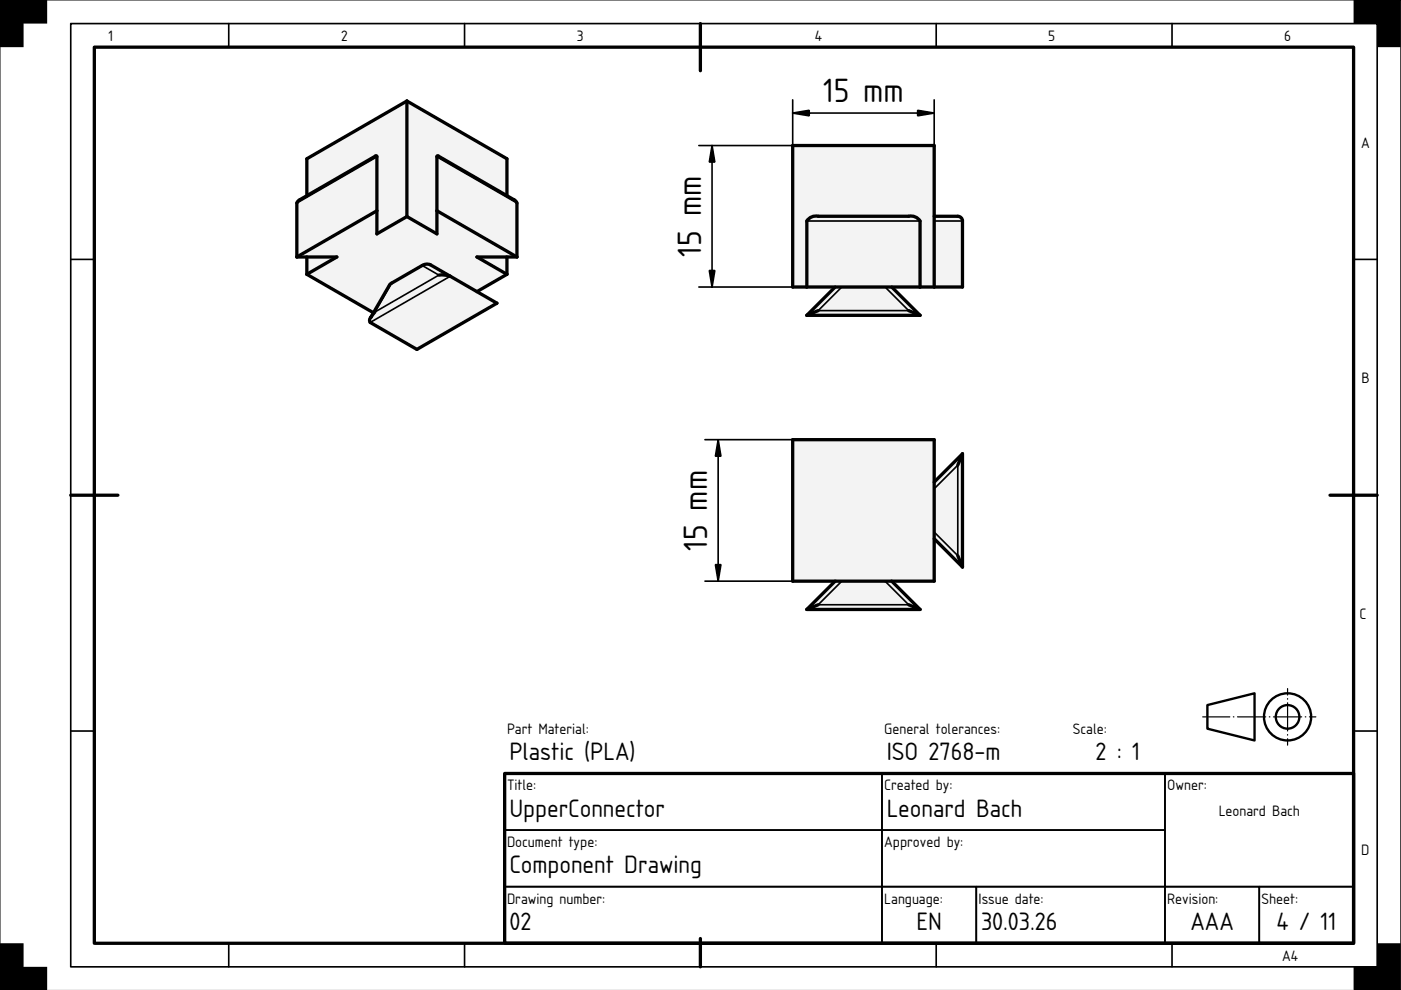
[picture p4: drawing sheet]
<svg xmlns="http://www.w3.org/2000/svg" width="297mm" height="210mm" viewBox="0 0 297 210" stroke-linecap="round" stroke-linejoin="round" font-family="sans-serif">
<path d="M0 0h297v210h-297z" fill="#fff" stroke="#000" stroke-width=".21"/>
<path d="M20 10h267v190h-267zM148.5 5v10M15 105h10M282 105h10M107 164h180v36h-180zM148.5 199v6" fill="none" stroke="#000" stroke-width=".7"/>
<g fill="none" stroke="#000" stroke-width=".35">
<path d="M15 5h277v200h-277zM48.5 5v5M98.5 5v5M198.5 5v5M248.5 5v5M15 55h5M287 55h5M15 155h5M287 155h5M107 164h80v12h-80zM107 176h80v12h-80zM187 176h60v12h-60z"/>
<path d="M187 164h60v12h-60zM247 164h40v24h-40zM48.5 200v5M98.5 200v5M107 188h80v12h-80zM187 188h20v12h-20zM198.5 200v5M207 188h40v12h-40zM247 188h20v12h-20zM248.5 200v5M267 188h20v12h-20z"/>
</g>
<path d="M0 0h10v5h-5v5h-5zM287 0h10v10h-5v-5h-5zM0 200h5v5h5v5h-10zM292 200h5v10h-10v-5h5z" fill="#000"/>
<g fill="none" stroke="#000" stroke-width=".5">
<path d="M256 149.5l10-2.5v10l-10-2.5z"/>
<circle cx="273" cy="152" r="5"/>
<circle cx="273" cy="152" r="2.5"/>
</g>
<path d="M255 152h24" fill="none" stroke="#000" stroke-width=".25" stroke-dasharray="6 .7 .1 .7" stroke-dashoffset=".2"/>
<path d="M273 158v-12" fill="none" stroke="#000" stroke-width=".25" stroke-dasharray="6 .7 .1 .7" stroke-dashoffset="4.6"/>
<g fill="#f1f3f5">
<path d="M168.1 30.9h30v15h5a1 1 0 0 1 1 1v14h-15l6 6h-24l6-6h-9z" fill-rule="evenodd"/>
<path d="M168.1 30.9h30v30h-3v-14a2.26 2.26 0 0 0-2.4-1h-19.2a2.26 2.26 0 0 0-2.4 1v14h-3z" fill-rule="evenodd"/>
<path d="M171.1 46.9h24v14h-24z" fill-rule="evenodd"/>
<path d="M198.1 46.9h6v14h-6z" fill-rule="evenodd"/>
<path d="M173.5 65.9l5-5h9.2l5 5z" fill-rule="evenodd"/>
<path d="M171.4 46.5a2.26 2.26 0 0 1 2.1-.6h19.2a2.26 2.26 0 0 1 2.4 1h-24z" fill-rule="evenodd"/>
<path d="M171.1 66.9l2.4-1h19.2l2.4 1z" fill-rule="evenodd"/>
<path d="M177.1 60.9h1.4l-5 5-2.4 1z" fill-rule="evenodd"/>
<path d="M187.7 60.9h1.4l6 6-2.4-1z" fill-rule="evenodd"/>
<path d="M198.1 45.9h5a1 1 0 0 1 1 1h-6z" fill-rule="evenodd"/>
</g>
<path d="M198.1 45.9h5a1 1 0 0 1 1 1v14h-36v-30h30v30M171.1 60.9v-14a2.26 2.26 0 0 1 2.4-1h19.2a2.26 2.26 0 0 1 2.4 1v14M171.1 66.9h24M173.5 65.9l-2.4 1M177.1 60.9l-6 6M189.1 60.9l6 6M192.7 65.9l2.4 1" fill="none" stroke="#000" stroke-width=".7"/>
<path d="M151 30.9v30M168.1 21.2v9.7h-19.9M168.1 24h30M198.1 21.2v9.7M171.1 46.9h24M198.1 46.9h6M148.2 60.9h19.9M178.5 60.9l-5 5h19.2l-5-5" fill="none" stroke="#000" stroke-width=".35"/>
<path d="M151 30.9l.6 3.5h-1.2zM168.1 24l3.5-.6v1.2zM194.6 23.4l3.5 .6-3.5 .6zM150.4 57.4h1.2l-.6 3.5z" fill="#000" stroke="#000" stroke-width=".35"/>
<g fill="#f1f3f5">
<path d="M168.1 93.2h30v9l6-6v24l-6-6v9h-9l6 6h-24l6-6h-9z" fill-rule="evenodd"/>
<path d="M168.1 93.2h30v30h-30z" fill-rule="evenodd"/>
<path d="M173.5 128.2l5-5h9.2l5 5z" fill-rule="evenodd"/>
<path d="M198.1 103.6l5-5v19.2l-5-5z" fill-rule="evenodd"/>
<path d="M171.1 129.2l2.4-1h19.2l2.4 1z" fill-rule="evenodd"/>
<path d="M204.1 96.2v24l-1-2.4v-19.2z" fill-rule="evenodd"/>
<path d="M177.1 123.2h1.4l-5 5-2.4 1z" fill-rule="evenodd"/>
<path d="M198.1 102.2l6-6-1 2.4-5 5z" fill-rule="evenodd"/>
<path d="M198.1 112.8l5 5 1 2.4-6-6z" fill-rule="evenodd"/>
<path d="M187.7 123.2h1.4l6 6-2.4-1z" fill-rule="evenodd"/>
</g>
<path d="M168.1 93.2h30v30h-30zM204.1 96.2l-6 6M204.1 96.2v24M204.1 96.2l-1 2.4M198.1 114.2l6 6M203.1 117.8l1 2.4M171.1 129.2h24M173.5 128.2l-2.4 1M177.1 123.2l-6 6M189.1 123.2l6 6M192.7 128.2l2.4 1" fill="none" stroke="#000" stroke-width=".7"/>
<path d="M149.5 93.2h18.6M152.3 93.2v30M198.1 103.6l5-5v19.2l-5-5M149.5 123.2h18.6M178.5 123.2l-5 5h19.2l-5-5" fill="none" stroke="#000" stroke-width=".35"/>
<path d="M152.3 93.2l.5 3.5h-1.1zM151.7 119.7h1.1l-.5 3.5z" fill="#000" stroke="#000" stroke-width=".35"/>
<g fill="#f1f3f5">
<path d="M65.1 54.5h6.3l-6.3 3.7z"/>
<path d="M101.1 54.5h6.4v3.7z"/>
<path d="M65.1 33.7l21.2-12.3 21.2 12.3v7.8l1.6 .9 .5 .7v11.4h-2.1v3.7l-6.4 3.6 4.3 2.5-17 9.8-9.9-5.7a.85 .85 0 0 1 .1-1.1l.6-1-14.1-8.1v-3.7h-2.2v-11.4l.5-.7 1.7-.9z" fill-rule="evenodd"/>
<path d="M62.9 54.5l17-9.8v4.9l6.4-3.7 6.3 3.7v-4.9l17 9.8h-8.5l6.4 3.7-6.4 3.6-9.9-5.7-.7-.1-.7 .1-7.1 4.2-3.5 6-14.1-8.1 6.3-3.7z" fill-rule="evenodd"/>
<path d="M86.3 21.4l21.2 12.3v7.8l-14.8-8.4-.1 16.5-6.3-3.7z" fill-rule="evenodd"/>
<path d="M65.1 33.7l21.2-12.3v24.5l-6.4 3.7-.1-16.5-14.7 8.4z" fill-rule="evenodd"/>
<path d="M78.5 68.4l17-9.8 9.9 5.7-17 9.8z" fill-rule="evenodd"/>
<path d="M62.9 43.1l17-9.8v11.4l-17 9.8z" fill-rule="evenodd"/>
<path d="M92.6 33.3l17 9.8v11.4l-17-9.8z" fill-rule="evenodd"/>
<path d="M83 60l6.5-3.7 3.5 2-13.5 7.9z" fill-rule="evenodd"/>
<path d="M79.5 66.2l13.5-7.9h1.5l1 .3-17 9.8a1.43 1.43 0 0 1 .5-1.7z" fill-rule="evenodd"/>
<path d="M92.7 33.1l16.4 9.3 .5 .7-17-9.8z" fill-rule="evenodd"/>
<path d="M63.2 42.6l16.5-9.6 .2 .1-17 10z" fill-rule="evenodd"/>
<path d="M89.5 56.3l1-.3 .7 .1 4.3 2.5-1-.3h-1.5z" fill-rule="evenodd"/>
<path d="M82.7 60.3l.3-.3-3.5 6.2-.9 1.1z" fill-rule="evenodd"/>
</g>
<g fill="none" stroke="#000" stroke-width=".7">
<path d="M86.3 21.4l-21.2 12.3v7.8M86.3 21.4v24.5M86.3 21.4l21.2 12.3v7.8M62.9 54.5h8.5l-6.3 3.7M65.1 54.5v3.7M65.1 58.2l14.1 8.1M79.9 44.7l-17 9.8M86.3 45.9l-6.4 3.7v-16.5l-.2-.1-16.5 9.6-.3 .5v11.4M86.3 45.9l6.3 3.7v-16.5l.2-.1 16.5 9.6 .3 .5v11.4M92.6 44.7l17 9.8M93 58.3h1l1.5 .3M107.5 58.2l-6.4 3.6"/>
<path d="M107.5 54.5v3.7M109.6 54.5h-8.5l6.4 3.7M79.5 66.2l-.9 1.1M82.7 60.3l6.8-4 .7-.3h.7l14.5 8.3-17 9.8-9.9-5.7a.85 .85 0 0 1 .1-1.1z"/>
</g>
<path d="M79.9 33.3l-17 9.8M92.6 33.3l17 9.8M89.5 56.3l3.5 2-13.5 7.9 3.5-6.2M95.5 58.6l-17 9.8" fill="none" stroke="#000" stroke-width=".35"/>
<g font-size="6.7">
<text x="174.5" y="21.6">15 mm</text>
<text x="148.6" y="54.4" transform="rotate(-90 148.6 54.4)">15 mm</text>
<text x="149.9" y="116.8" transform="rotate(-90 149.9 116.8)">15 mm</text>
</g>
<g font-size="5">
<text x="108" y="161.2">Plastic (PLA)</text>
<text x="188" y="161.2">ISO 2768-m</text>
<text x="232.3" y="161.2">2 : 1</text>
<text x="108" y="173.2">UpperConnector</text>
<text x="188" y="173.2">Leonard Bach</text>
<text x="108" y="185.2">Component Drawing</text>
<text x="108" y="197.2">02</text>
<text x="194.3" y="197.2">EN</text>
<text x="208" y="197.2">30.03.26</text>
<text x="252.4" y="197.2">AAA</text>
<text x="270.6" y="197.2">4 / 11</text>
</g>
<g font-size="3">
<text x="23" y="8.8">1</text>
<text x="72.3" y="8.8">2</text>
<text x="122.3" y="8.8">3</text>
<text x="172.7" y="8.8">4</text>
<text x="222.3" y="8.8">5</text>
<text x="272.3" y="8.8">6</text>
<text x="288.6" y="31.3">A</text>
<text x="288.6" y="81.3">B</text>
<text x="288.3" y="131.3">C</text>
<text x="107.5" y="155.6">Part Material:</text>
<text x="187.5" y="155.6">General tolerances:</text>
<text x="227.5" y="155.6">Scale:</text>
<text x="107.5" y="167.6">Title:</text>
<text x="187.5" y="167.6">Created by:</text>
<text x="247.5" y="167.6">Owner:</text>
<text x="258.4" y="173.1">Leonard Bach</text>
<text x="107.5" y="179.6">Document type:</text>
<text x="187.5" y="179.6">Approved by:</text>
<text x="288.6" y="181.3">D</text>
<text x="107.5" y="191.6">Drawing number:</text>
<text x="187.5" y="191.6">Language:</text>
<text x="207.5" y="191.6">Issue date:</text>
<text x="247.5" y="191.6">Revision:</text>
<text x="267.5" y="191.6">Sheet:</text>
<text x="271.8" y="203.8">A4</text>
</g>
</svg>
